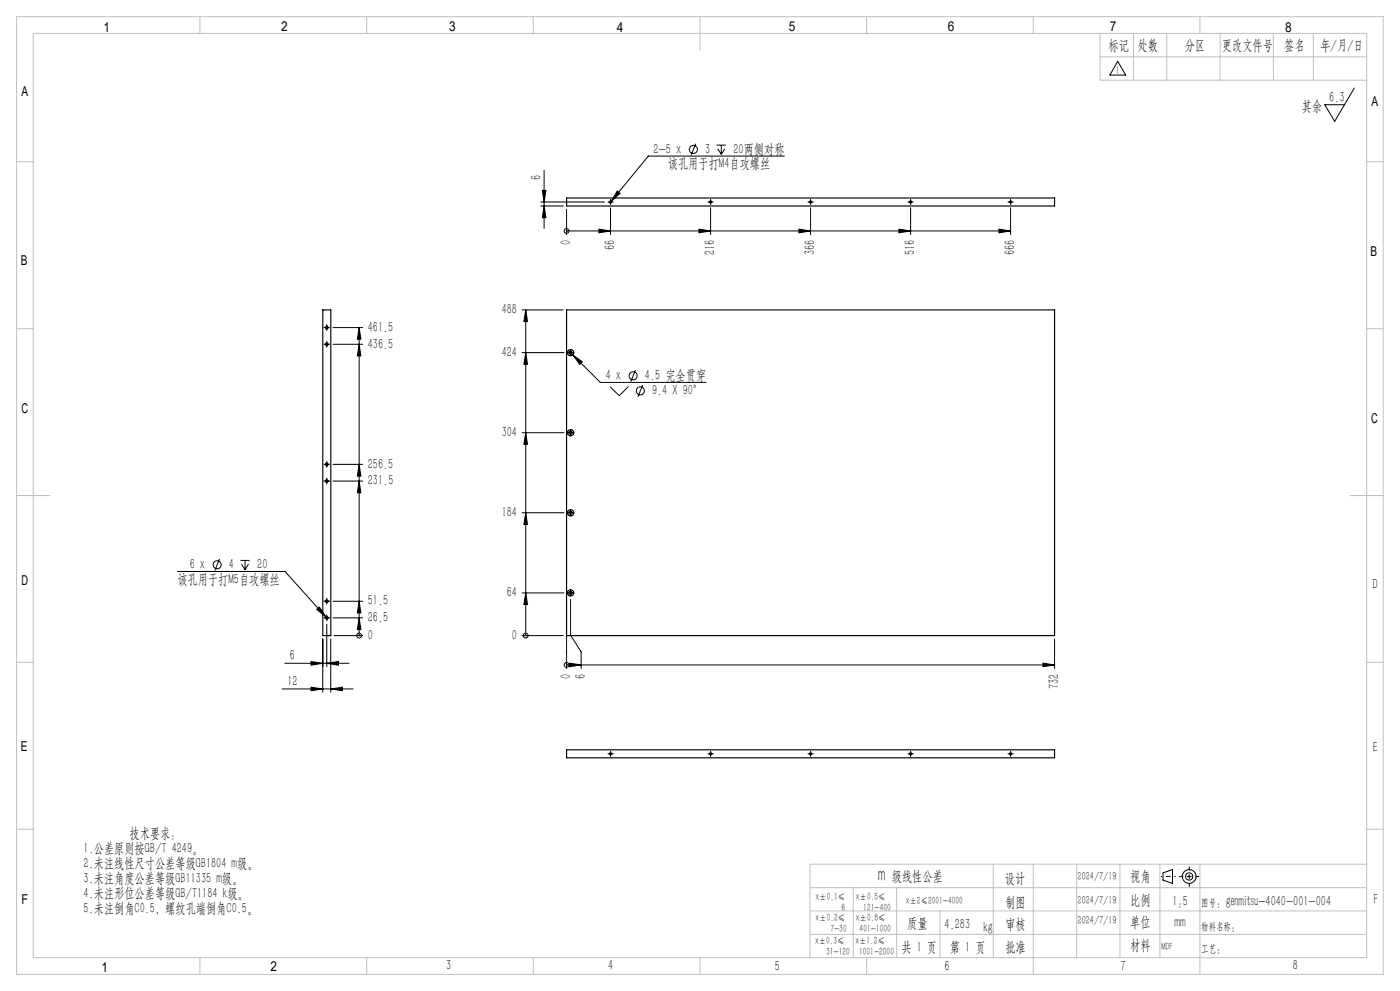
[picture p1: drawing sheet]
<svg xmlns="http://www.w3.org/2000/svg" width="420mm" height="297mm" viewBox="0 0 420 297" stroke-linecap="round" stroke-linejoin="round" font-family="sans-serif">
<g fill="none" stroke="#000" stroke-width=".35">
<path d="M170 59.3h146.4v2.4h-146.4zM96.8 92.9h2.4v97.6h-2.4zM170 92.9h146.4v97.6h-146.4zM170 224.7h146.4v2.4h-146.4z"/>
<circle cx="183.1" cy="60.5" r=".3"/>
<circle cx="213.2" cy="60.5" r=".3"/>
<circle cx="243.2" cy="60.5" r=".3"/>
<circle cx="273.2" cy="60.5" r=".3"/>
<circle cx="303.2" cy="60.5" r=".3"/>
<circle cx="98" cy="98.2" r=".39"/>
<circle cx="98" cy="103.2" r=".4"/>
<circle cx="171.2" cy="105.7" r=".46"/>
<circle cx="171.2" cy="105.7" r=".94"/>
<circle cx="98" cy="139.2" r=".39"/>
<circle cx="171.2" cy="129.7" r=".46"/>
<circle cx="171.2" cy="129.7" r=".94"/>
<circle cx="98" cy="144.2" r=".39"/>
<circle cx="171.2" cy="153.7" r=".95"/>
<circle cx="171.2" cy="153.7" r=".45"/>
<circle cx="171.2" cy="177.7" r=".46"/>
<circle cx="171.2" cy="177.7" r=".94"/>
<circle cx="98" cy="180.2" r=".4"/>
<circle cx="98" cy="185.2" r=".39"/>
<circle cx="183.1" cy="225.9" r=".3"/>
<circle cx="213.2" cy="225.9" r=".3"/>
<circle cx="243.2" cy="225.9" r=".3"/>
<circle cx="273.2" cy="225.9" r=".3"/>
<circle cx="303.2" cy="225.9" r=".3"/>
</g>
<g fill="none" stroke="#000" stroke-width=".3">
<path d="M335.3 18.4l2.4 4.1h-4.7zM406.3 26.4l-5.9 10-3-5h5.9M162.7 57h1.1l-.6 3.5zM163.2 51v17.5M185.2 57.3l.8 .7-2.6 2.3zM208.7 43.1l-1.4 3.4M215 43.5h2.8M215.3 44.6l1.1 1.6M216.4 43.5v2.7M217.4 44.6l-1 1.6M235.3 46.8h-40.8l-11.1 13.5M162.2 60.5h19.2"/>
<path d="M162.2 61.7h6.8M163.2 61.7l.6 3.6h-1.1zM170 69.2h.1M170 62.8v7.5M170 69.2h133.2M179.7 68.7l3.5 .5-3.5 .6zM182.7 60.5h1M183.2 62.3v8M183.2 60v1M183.4 60.3l-.4 .5M209.7 68.7l3.5 .5-3.5 .6zM212.7 60.5h1"/>
<path d="M213.2 62.3v8M213.2 60v1M239.7 68.7l3.5 .5-3.5 .6zM242.7 60.5h1M243.2 62.3v8M243.2 60v1M269.7 68.7l3.5 .5-3.5 .6zM272.7 60.5h1M273.2 62.3v8M273.2 60v1M299.7 68.7l3.5 .5-3.5 .6zM302.7 60.5h1"/>
<path d="M303.2 62.3v8M303.2 60v1M97.5 98.2h1M98 97.7v1M99.9 98.2h8.9M107.7 98.2v92.3M107.7 98.2l.6 3.5h-1.1zM156.6 92.9h12.4M157.7 92.9v97.6M157.7 92.9l.6 3.5h-1.1zM97.5 103.2h1M98 102.7v1"/>
<path d="M99.9 103.2h8.9M107.7 103.2l.6 3.5h-1.1zM156.6 105.7h12.6M157.7 105.7l.6 3.5h-1.1zM170.5 105l9.6 9.6h31.7M170.7 105.7h1M171.2 105.2v1M171.8 106.4l2.9 2-.8 .8zM183 115.8l2.8 2.8 2.7-2.8M190.6 110.9l-1.4 3.5M192.8 115.4l-1.4 3.5M97.5 139.2h1"/>
<path d="M98 138.7v1M99.9 139.2h8.9M107.7 139.2l.6 3.5h-1.1zM156.6 129.7h12.6M157.7 129.7l.6 3.5h-1.1zM170.7 129.7h1M171.2 129.2v1M97.5 144.2h1M98 143.7v1M99.9 144.2h8.9M107.7 144.2l.6 3.5h-1.1zM156.6 153.7h12.6"/>
<path d="M157.7 153.7l.6 3.5h-1.1zM170.7 153.7h1M171.2 153.2v1M53.2 171.3h32.3l12.3 13.6M65.8 167.5l-1.3 3.5M72.1 168h2.8M72.5 169.1l1 1.6M73.5 168v2.7M74.5 169.1l-1 1.6M98 179.7v1M156.6 177.7h12.6M157.7 177.7l.6 3.5h-1.1z"/>
<path d="M170.7 177.7h1M171.2 179.6v10.8l3.1 5v4.9M171.2 177.2v1M85.4 198.8h19.3M93.3 198.3l3.5 .5-3.5 .6zM95 182.6l.8-.7 2 3zM96.8 191.5v16M97.5 185.2h1M97.5 180.2h1M97.8 184.9l.5 .6M98 198.8l3.5-.5v1.1zM98 184.7v1"/>
<path d="M98 187.1v12.7M99.2 191.5v16M99.9 185.2h8.9M99.9 180.2h8.9M100.2 190.5h8.6M107.7 185.2l.6 3.5h-1.1zM107.7 180.2l.6 3.5h-1.1zM107.7 190.5h.1M156.6 190.5h12.4M157.7 190.5h.1M170 199.3h.1M170 190.5v9.8"/>
<path d="M170 199.3h146.4M170.9 198.8l3.4 .5-3.4 .5zM312.9 198.8l3.5 .5-3.5 .5zM316.4 191.5v8.8M84.7 206.5h21.2M93.3 205.9l3.5 .6-3.5 .5zM99.2 206.5l3.5-.6v1.1zM182.7 225.9h1M183.2 225.4v1M212.7 225.9h1M213.2 225.4v1M242.7 225.9h1"/>
<path d="M243.2 225.4v1M272.7 225.9h1M273.2 225.4v1M302.7 225.9h1M303.2 225.4v1M348.9 261.6l2.9-1v4.2l-2.9-1z"/>
<circle cx="208" cy="44.8" r="1.21"/>
<circle cx="170" cy="69.2" r=".73"/>
<circle cx="189.9" cy="112.6" r="1.21"/>
<circle cx="192.1" cy="117.2" r="1.21"/>
<circle cx="65.1" cy="169.3" r="1.22"/>
<circle cx="107.7" cy="190.5" r=".72"/>
<circle cx="157.7" cy="190.5" r=".73"/>
<circle cx="170" cy="199.3" r=".72"/>
<circle cx="356.7" cy="262.7" r="1.08"/>
<circle cx="356.8" cy="262.7" r="2.07"/>
</g>
<g fill="none" stroke="#000" stroke-width=".3" stroke-dasharray="30.5 1.3 1.3 1.3">
<path d="M182.7 60.5h-.3M183.2 60v-.3M183.2 61v.3M183.7 60.5h.3M212.7 60.5h-.3M213.2 60v-.3M213.2 61v.3M213.7 60.5h.3M242.7 60.5h-.3M243.2 60v-.3M243.2 61v.3M243.7 60.5h.3"/>
<path d="M272.7 60.5h-.3M273.2 60v-.3M273.2 61v.3M273.7 60.5h.3M302.7 60.5h-.3M303.2 60v-.3M303.2 61v.3M303.7 60.5h.3M97.5 98.2h-.4M98 97.7v-.4M98 98.7v.4M98.5 98.2h.4"/>
<path d="M97.5 103.2h-.4M98 102.7v-.4M98 103.7v.4M98.5 103.2h.4M170.7 105.7h-.5M171.2 105.2v-.5M171.2 106.2v.4M171.7 105.7h.4M97.5 139.2h-.4M98 138.7v-.4M98 139.7v.4M98.5 139.2h.4"/>
<path d="M170.7 129.7h-.5M171.2 129.2v-.5M171.2 130.2v.4M171.7 129.7h.4M97.5 144.2h-.4M98 143.7v-.4M98 144.7v.4M98.5 144.2h.4M170.7 153.7h-.5M171.2 153.2v-.5M171.2 154.2v.4M171.7 153.7h.4"/>
<path d="M98 179.7v-.4M170.7 177.7h-.5M171.2 177.2v-.5M171.2 178.2v.4M171.7 177.7h.4M97.5 185.2h-.4M97.5 180.2h-.4M98 184.7v-.4M98 185.7v.4M98 180.7v.4M98.5 185.2h.4M98.5 180.2h.4"/>
<path d="M182.7 225.9h-.3M183.2 225.4v-.3M183.2 226.4v.3M183.7 225.9h.3M212.7 225.9h-.3M213.2 225.4v-.3M213.2 226.4v.3M213.7 225.9h.3M242.7 225.9h-.3M243.2 225.4v-.3M243.2 226.4v.3M243.7 225.9h.3"/>
<path d="M272.7 225.9h-.3M273.2 225.4v-.3M273.2 226.4v.3M273.7 225.9h.3M302.7 225.9h-.3M303.2 225.4v-.3M303.2 226.4v.3M303.7 225.9h.3"/>
</g>
<path d="M348.3 262.7h4.3" fill="none" stroke="#000" stroke-width=".3" stroke-dasharray="30.5 1.3 1.3 1.3" stroke-dashoffset="30.2"/>
<path d="M356.8 265.7v-5.9" fill="none" stroke="#000" stroke-width=".3" stroke-dasharray="30.5 1.3 1.3 1.3" stroke-dashoffset="29.5"/>
<path d="M353.8 262.7h5.9" fill="none" stroke="#000" stroke-width=".3" stroke-dasharray="30.5 1.3 1.3 1.3" stroke-dashoffset="29.4"/>
<g fill="none" stroke="#c0c0c0" stroke-width=".3">
<path d="M5 5h410v287h-410zM10 10h400v277h-400zM60 5v5M110 5v5M160 5v5M210 5v10M260 5v5M310 5v5M330 10v14h80M330 17h80M340 10v14M350 10v14"/>
<path d="M360 5v5M366 10v14M382 10v14M394 10v14M5 48.5h5M410 48.5h5M5 98.5h5M410 98.5h5M5 148.5h10M405 148.5h10M5 198.5h5M410 198.5h5"/>
<path d="M5 248.5h5M298 259v28M310 259v33M323 259v28M336 259v28M348 259v28M360 259v33M410 259h-167v28M410 248.5h5M243 266h167M243 273h167M256 266v21"/>
<path d="M269 266v21M282 273v14M60 287v5M110 287v5M160 287v5M210 287v5M243 280h167M260 287v5"/>
</g>
<g fill="#000">
<path d="M163.2 61.7l.6 3.6h-1.1zM162.7 57h1.1l-.6 3.5z"/>
<path d="M171.8 106.4l2.1 2.8 .8-.8zM93.3 198.3l3.5 .5-3.5 .6zM98 198.8l3.5-.5v1.1zM93.3 205.9l3.5 .6-3.5 .5zM99.2 206.5l3.5-.6v1.1zM95 182.6l2.8 2.3-2-3zM185.2 57.3l-1.8 3 2.6-2.3z"/>
<path d="M157.7 177.7l.6 3.5h-1.1zM157.7 153.7l.6 3.5h-1.1zM157.7 129.7l.6 3.5h-1.1zM157.7 105.7l.6 3.5h-1.1zM157.7 92.9l.6 3.5h-1.1zM107.7 185.2l.6 3.5h-1.1zM107.7 180.2l.6 3.5h-1.1zM107.7 144.2l.6 3.5h-1.1zM107.7 139.2l.6 3.5h-1.1zM107.7 103.2l.6 3.5h-1.1zM107.7 98.2l.6 3.5h-1.1z"/>
<path d="M170.9 198.8l3.4 .5-3.4 .5zM312.9 198.8l3.5 .5-3.5 .5zM179.7 68.7l3.5 .5-3.5 .6zM209.7 68.7l3.5 .5-3.5 .6zM239.7 68.7l3.5 .5-3.5 .6zM269.7 68.7l3.5 .5-3.5 .6zM299.7 68.7l3.5 .5-3.5 .6z"/>
</g>
<text font-size="5.6" x="263.5" y="264">m</text>
<g font-size="4.4">
<text x="332.6" y="15">标记</text>
<text x="341.3" y="15">处数</text>
<text x="355.5" y="15">分区</text>
<text x="366.6" y="15">更改文件号</text>
<text x="385.3" y="15">签名</text>
<text x="396.1" y="15">年/月/日</text>
<text x="390.6" y="33.4">其余</text>
<text x="398.8" y="30.5">6.3</text>
<text x="196.1" y="46.1">2-5 x</text>
<text x="211.6" y="46.1">3</text>
<text x="220.1" y="46.1">20两侧对称</text>
<text x="200.4" y="50.4">该孔用于打M4自攻螺丝</text>
<text x="162.4" y="54.1" transform="rotate(-90 162.4 54.1)">6</text>
<text x="171.3" y="73.4" transform="rotate(-90 171.3 73.4)">0</text>
<text x="184.5" y="74.9" transform="rotate(-90 184.5 74.9)">66</text>
<text x="214.5" y="76.4" transform="rotate(-90 214.5 76.4)">216</text>
<text x="244.5" y="76.4" transform="rotate(-90 244.5 76.4)">366</text>
<text x="274.5" y="76.4" transform="rotate(-90 274.5 76.4)">516</text>
<text x="304.5" y="76.4" transform="rotate(-90 304.5 76.4)">666</text>
<text x="150.5" y="94.2">488</text>
<text x="110.4" y="99.5">461.5</text>
<text x="110.4" y="104.5">436.5</text>
<text x="150.5" y="107">424</text>
<text x="181.7" y="113.9">4 x</text>
<text x="193.5" y="113.9">4.5 完全贯穿</text>
<text x="195.6" y="118.4">9.4 X 90°</text>
<text x="150.5" y="131">304</text>
<text x="110.4" y="140.5">256.5</text>
<text x="110.4" y="145.5">231.5</text>
<text x="150.5" y="155">184</text>
<text x="56.9" y="170.6">6 x</text>
<text x="68.7" y="170.6">4</text>
<text x="77.2" y="170.6">20</text>
<text x="53.2" y="174.9">该孔用于打M5自攻螺丝</text>
<text x="152.1" y="179">64</text>
<text x="411.8" y="176.4">D</text>
<text x="110.4" y="181.5">51.5</text>
<text x="110.4" y="191.8">0</text>
<text x="110.4" y="186.5">26.5</text>
<text x="153.6" y="191.8">0</text>
<text x="87" y="197.9">6</text>
<text x="171.3" y="203.4" transform="rotate(-90 171.3 203.4)">0</text>
<text x="175.7" y="203.4" transform="rotate(-90 175.7 203.4)">6</text>
<text x="86.2" y="205.6">12</text>
<text x="317.7" y="206.5" transform="rotate(-90 317.7 206.5)">732</text>
<text x="411.8" y="225.5">E</text>
<text x="38.9" y="251.2">技术要求：</text>
<text x="25.1" y="255.7">1.公差原则按GB/T 4249。</text>
<text x="25.1" y="260.2">2.未注线性尺寸公差等级GB1804 m级。</text>
<text x="25.1" y="264.7">3.未注角度公差等级GB11335 m级。</text>
<text x="25.1" y="269.2">4.未注形位公差等级GB/T1184 k级。</text>
<text x="267.6" y="264">级线性公差</text>
<text x="301.5" y="264.6">设计</text>
<text x="339" y="264">视角</text>
<text x="25.1" y="273.7">5.未注倒角C0.5，螺纹孔端倒角C0.5。</text>
<text x="301.6" y="271.8">制图</text>
<text x="339" y="271.2">比例</text>
<text x="351.7" y="271.4">1:5</text>
<text x="364.8" y="271.4">：genmitsu-4040-001-004</text>
<text x="412" y="271">F</text>
<text x="272.2" y="278.2">质量</text>
<text x="283.4" y="278.4">4.283</text>
<text x="295.1" y="279.4">kg</text>
<text x="301.6" y="278.4">审核</text>
<text x="339" y="277.8">单位</text>
<text x="352.4" y="277.8">mm</text>
<text x="369.3" y="278.6">：</text>
<text x="270.4" y="285.2">共 1 页</text>
<text x="285" y="285.2">第 1 页</text>
<text x="301.6" y="285.4">批准</text>
<text x="339" y="284.8">材料</text>
<text x="364.8" y="285.4">：</text>
<text x="133.9" y="290.8">3</text>
<text x="182.5" y="290.7">4</text>
<text x="232.4" y="291">5</text>
<text x="283.4" y="290.9">6</text>
<text x="336.1" y="291.1">7</text>
<text x="387.8" y="290.7">8</text>
</g>
<g font-size="4.1">
<text x="31.1" y="9.5">1</text>
<text x="84.4" y="9.4">2</text>
<text x="134.8" y="9.2">3</text>
<text x="185" y="9.5">4</text>
<text x="236.6" y="9.3">5</text>
<text x="284.4" y="9.4">6</text>
<text x="333" y="9.4">7</text>
<text x="385.6" y="9.6">8</text>
<text x="6.5" y="28.8">A</text>
<text x="411.4" y="31.8">A</text>
<text x="411.2" y="76.6">B</text>
<text x="6.3" y="79.6">B</text>
<text x="6.5" y="123.7">C</text>
<text x="411.4" y="126.8">C</text>
<text x="6.5" y="175.5">D</text>
<text x="6.2" y="225.2">E</text>
<text x="6.5" y="271">F</text>
<text x="30.5" y="291.2">1</text>
<text x="81.1" y="291">2</text>
</g>
<g font-size="3.5">
<text x="334.8" y="22.1">1</text>
<text x="323.3" y="263.8">2024/7/19</text>
<text x="323.3" y="270.9">2024/7/19</text>
<text x="323.3" y="277">2024/7/19</text>
</g>
<g font-size="3.2">
<text x="244.7" y="269.8">x±0.1≤</text>
<text x="256.8" y="269.8">x±0.5≤</text>
<text x="252.4" y="272.9">6</text>
<text x="259" y="272.9">121-400</text>
<text x="271.8" y="271">x±2≤2001-4000</text>
<text x="360.4" y="271.4">图号</text>
<text x="244.7" y="276.1">x±0.2≤</text>
<text x="249.1" y="279.3">7-30</text>
<text x="256.8" y="276.1">x±0.8≤</text>
<text x="257.9" y="279.3">401-1000</text>
<text x="360.4" y="278.6">物料名称</text>
<text x="244.5" y="283">x±0.3≤</text>
<text x="247.9" y="286.2">31-120</text>
<text x="256.6" y="283">x±1.2≤</text>
<text x="257.7" y="286.2">1001-2000</text>
<text x="348.4" y="284.7">MDF</text>
<text x="360.4" y="285.4">工艺</text>
</g>
</svg>
